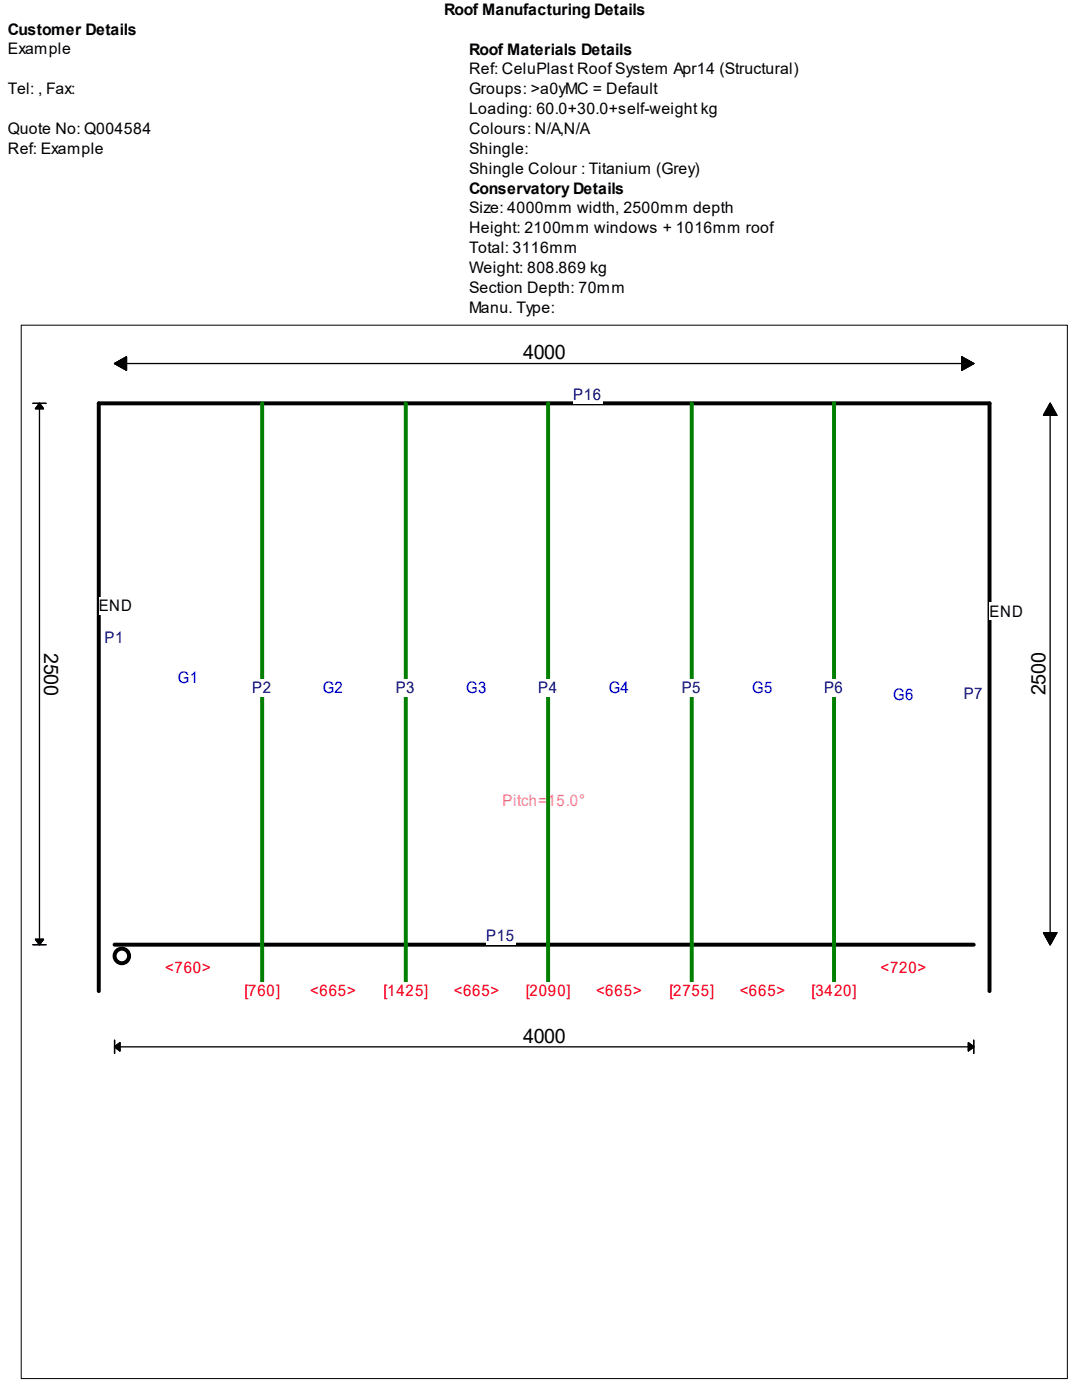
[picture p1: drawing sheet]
<svg xmlns="http://www.w3.org/2000/svg" width="216mm" height="279mm" viewBox="0 0 216 279" stroke-linecap="round" stroke-linejoin="round" font-family="sans-serif">
<path d="M4.2 64.9h208.8v210.2h-208.8z" fill="none" stroke="#000" stroke-width=".2"/>
<g fill="none" stroke="#000" stroke-width=".26">
<path d="M22.9 72.6h171.4M22.9 72.6l2.3-1.4v2.7zM191.9 71.2l2.4 1.4-2.4 1.3zM6.6 80.5h2.6M7.9 80.5v108M7.9 80.5l.8 1.1h-1.6zM209.5 80.5v108M209.5 80.5l1.4 2.4h-2.7zM6.6 188.5h2.6M7.1 187.5h1.6l-.8 1zM208.2 186.1h2.7l-1.4 2.4zM22.9 208.9h171.4"/>
<path d="M22.9 208.9l1-.8v1.6zM22.9 207.6v2.6M193.2 208.1l1.1 .8-1.1 .8zM194.3 207.6v2.6"/>
</g>
<path d="M22.9 72.6l2.3-1.4v2.7zM191.9 71.2l2.4 1.4-2.4 1.3zM7.9 80.5l.8 1.1h-1.6zM209.5 80.5l1.4 2.4h-2.7zM7.1 187.5h1.6l-.8 1zM208.2 186.1h2.7l-1.4 2.4zM22.9 208.9l1-.8v1.6zM193.2 208.1l1.1 .8-1.1 .8z" fill="#000" stroke="#000" stroke-width=".26"/>
<g fill="none" stroke="#000" stroke-width=".79">
<path d="M197.4 80.5v117.3M22.9 188.5h171.4"/>
<circle cx="24.3" cy="190.8" r="1.45"/>
</g>
<path d="M197.4 120.2h6.9v3.5h-6.9z" fill="#fff"/>
<path d="M197.4 80.5h-177.7v117.3" fill="none" stroke="#000" stroke-width=".79"/>
<g fill="#fff">
<path d="M19.7 119.2h6.9v3.5h-6.9z"/>
<path d="M100.3 158h16.6v3.5h-16.6z"/>
<path d="M97 185h5.8v3.6h-5.8z"/>
<path d="M192.3 136.6h4v3.5h-4z"/>
<path d="M114.4 77h5.8v3.5h-5.8z"/>
<path d="M20.9 125.4h3.9v3.5h-3.9z"/>
</g>
<path d="M52.3 80.5v117.3" fill="none" stroke="#007f00" stroke-width=".79"/>
<g fill="#fff">
<path d="M48.8 196h7.1v3.5h-7.1z"/>
<path d="M50.3 135.5h4v3.5h-4z"/>
<path d="M35.5 133.4h4.2v3.5h-4.2z"/>
<path d="M33 191.4h9.2v3.5h-9.2z"/>
</g>
<path d="M81 80.5v117.3" fill="none" stroke="#007f00" stroke-width=".79"/>
<g fill="#fff">
<path d="M76.5 196h9v3.5h-9z"/>
<path d="M79 135.5h4v3.5h-4z"/>
<path d="M64.4 135.5h4.2v3.5h-4.2z"/>
<path d="M61.9 196h9.2v3.5h-9.2z"/>
</g>
<path d="M109.4 80.5v117.3" fill="none" stroke="#007f00" stroke-width=".79"/>
<g fill="#fff">
<path d="M104.9 196h9v3.5h-9z"/>
<path d="M107.4 135.5h4v3.5h-4z"/>
<path d="M93 135.5h4.3v3.5h-4.3z"/>
<path d="M90.6 196h9.2v3.5h-9.2z"/>
</g>
<path d="M138 80.5v117.3" fill="none" stroke="#007f00" stroke-width=".79"/>
<g fill="#fff">
<path d="M133.6 196h8.9v3.5h-8.9z"/>
<path d="M136.1 135.5h3.9v3.5h-3.9z"/>
<path d="M121.5 135.5h4.2v3.5h-4.2z"/>
<path d="M119 196h9.2v3.5h-9.2z"/>
</g>
<path d="M166.4 80.5v117.3" fill="none" stroke="#007f00" stroke-width=".79"/>
<g fill="#fff">
<path d="M161.9 196h9v3.5h-9z"/>
<path d="M164.4 135.5h4v3.5h-4z"/>
<path d="M150.1 135.5h4.2v3.5h-4.2z"/>
<path d="M147.6 196h9.2v3.5h-9.2z"/>
<path d="M178.2 136.9h4.3v3.5h-4.3z"/>
<path d="M175.7 191.4h9.3v3.5h-9.3z"/>
</g>
<g font-size="4">
<text x="104.4" y="71.7">4000</text>
<text x="8.8" y="130.3" transform="rotate(90 8.8 130.3)">2500</text>
<text x="208.6" y="138.8" transform="rotate(-90 208.6 138.8)">2500</text>
<text x="104.4" y="208.1">4000</text>
</g>
<g font-size="3.2">
<text x="88.6" y="3">Roof Manufacturing Details</text>
<text x="1.6" y="6.9">Customer Details</text>
<text x="1.6" y="10.8">Example</text>
<text x="93.6" y="10.9">Roof Materials Details</text>
<text x="93.6" y="14.8">Ref: CeluPlast Roof System Apr14 (Structural)</text>
<text x="1.6" y="18.7">Tel: , Fax:</text>
<text x="93.6" y="18.7">Groups: &gt;a0yMC = Default</text>
<text x="93.6" y="22.7">Loading: 60.0+30.0+self-weight kg</text>
<text x="1.6" y="26.7">Quote No: Q004584</text>
<text x="93.6" y="26.7">Colours: N/A,N/A</text>
<text x="1.6" y="30.7">Ref: Example</text>
<text x="93.6" y="30.7">Shingle:</text>
<text x="93.6" y="34.6">Shingle Colour : Titanium (Grey)</text>
<text x="93.6" y="38.7">Conservatory Details</text>
<text x="93.6" y="42.5">Size: 4000mm width, 2500mm depth</text>
<text x="93.6" y="46.5">Height: 2100mm windows + 1016mm roof</text>
<text x="93.6" y="50.5">Total: 3116mm</text>
<text x="93.6" y="54.5">Weight: 808.869 kg</text>
<text x="93.6" y="58.5">Section Depth: 70mm</text>
<text x="93.6" y="62.4">Manu. Type:</text>
<text x="19.7" y="122">END</text>
<text x="197.4" y="123.1">END</text>
</g>
<g font-size="3.2" fill="#000080">
<text x="114.4" y="79.8">P16</text>
<text x="20.9" y="128.3">P1</text>
<text x="50.3" y="138.3">P2</text>
<text x="79" y="138.3">P3</text>
<text x="107.4" y="138.3">P4</text>
<text x="136.1" y="138.3">P5</text>
<text x="164.4" y="138.3">P6</text>
<text x="192.3" y="139.4">P7</text>
<text x="97" y="187.9">P15</text>
</g>
<g font-size="3.2" fill="#00f">
<text x="35.5" y="136.2">G1</text>
<text x="64.4" y="138.3">G2</text>
<text x="93" y="138.3">G3</text>
<text x="121.5" y="138.3">G4</text>
<text x="150.1" y="138.3">G5</text>
<text x="178.2" y="139.7">G6</text>
</g>
<text font-size="3.2" fill="#f0f" x="100.3" y="160.9">Pitch=15.0°</text>
<g font-size="3.2" fill="#f00">
<text x="33" y="194.3">&lt;760&gt;</text>
<text x="175.7" y="194.3">&lt;720&gt;</text>
<text x="48.8" y="198.8">[760]</text>
<text x="61.9" y="198.8">&lt;665&gt;</text>
<text x="76.5" y="198.8">[1425]</text>
<text x="90.5" y="198.8">&lt;665&gt;</text>
<text x="104.9" y="198.8">[2090]</text>
<text x="119" y="198.8">&lt;665&gt;</text>
<text x="133.6" y="198.8">[2755]</text>
<text x="147.6" y="198.8">&lt;665&gt;</text>
<text x="161.9" y="198.8">[3420]</text>
</g>
</svg>
